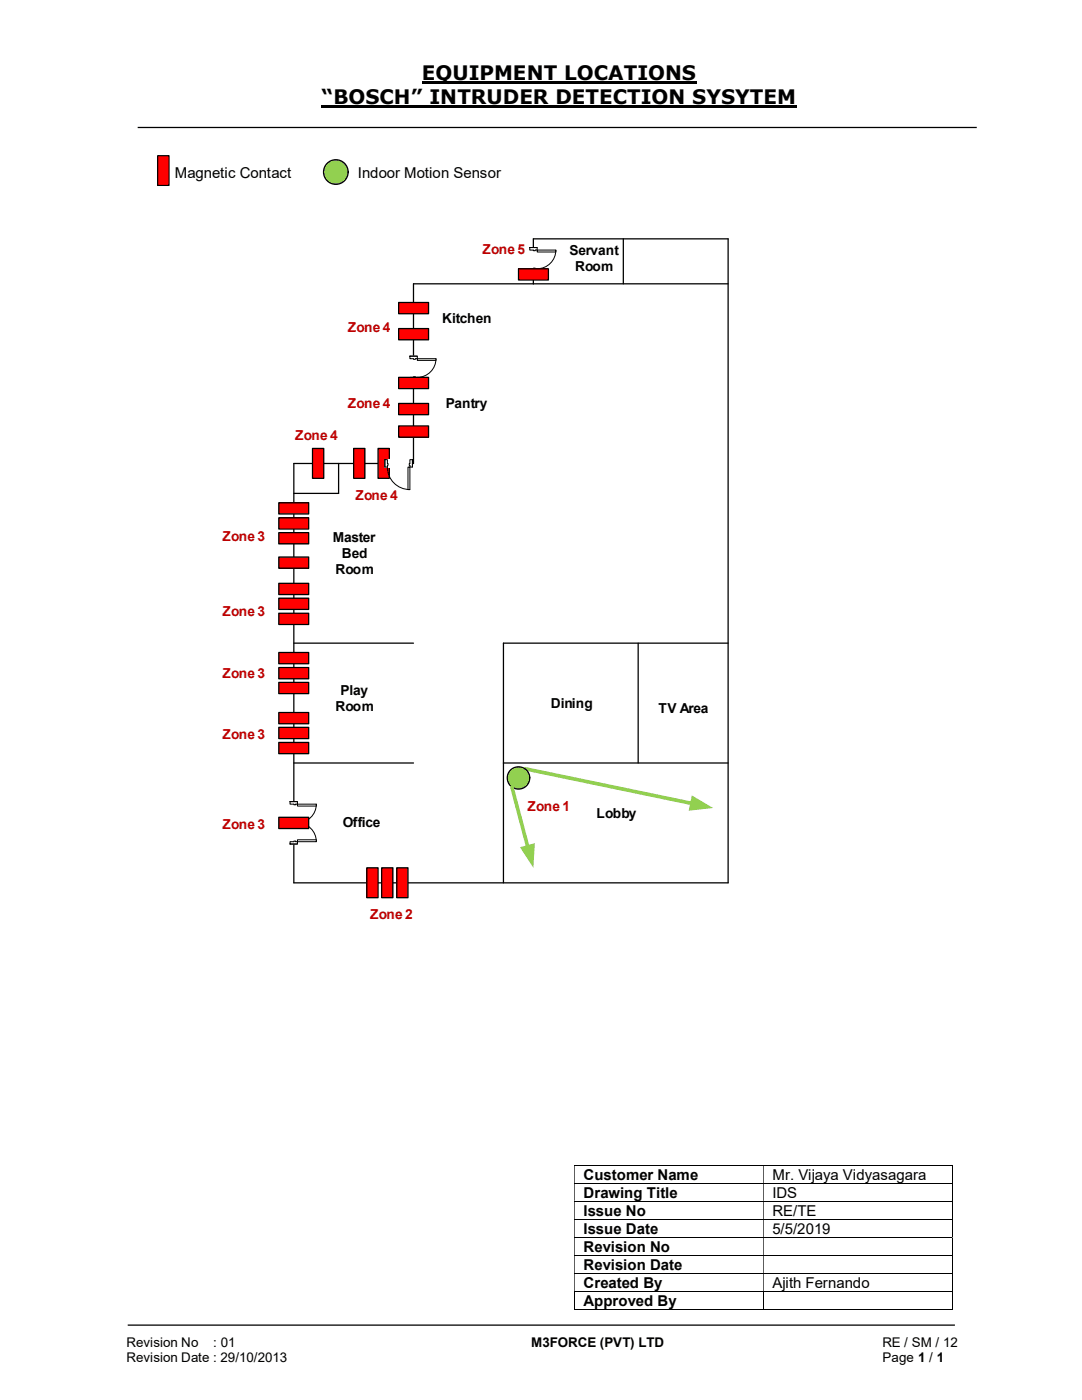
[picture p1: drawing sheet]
<svg xmlns="http://www.w3.org/2000/svg" width="216mm" height="279mm" viewBox="0 0 216 279" stroke-linecap="round" stroke-linejoin="round" font-family="sans-serif">
<path d="M84.2 16.5h54.8M64.2 21.3h94.8" fill="none" stroke="#000" stroke-width=".42"/>
<path d="M27.5 25.4h167.4M25.5 264.5h165" fill="none" stroke="#000" stroke-width=".25"/>
<path d="M31.5 31.1h2.2v5.9h-2.2z" fill-rule="evenodd" fill="#f00"/>
<path d="M31.5 31.1h2.2v5.9h-2.2z" fill="none" stroke="#000" stroke-width=".24"/>
<circle cx="67" cy="34.3" r="2.46" fill="#92d050"/>
<g fill="none" stroke="#000" stroke-width=".25">
<path d="M145.3 47.7h-38.9v8.9h-23.9"/>
<circle cx="67" cy="34.3" r="2.46"/>
</g>
<g fill="none" stroke="#000" stroke-width=".2">
<path d="M114.6 232.6h75.3M114.6 236.2h75.3M114.6 239.7h75.3M190 232.7v3.4M190 236.2v3.4M190 239.8v3.5M114.6 243.4h75.3M114.6 247h75.3M114.6 250.6h75.3M114.6 254.2h75.3M114.6 257.8h75.3M114.7 257.9v3.6"/>
<path d="M152.3 257.9v3.6M190 243.5v3.4M190 247.1v3.4M190 250.7v3.4M190 254.3v3.4M190 257.9v3.6M114.6 261.4h37.7M152.4 261.4h37.5"/>
</g>
<g fill="#000">
<path d="M189.9 232.5h.2v.2h-.2zM114.6 232.7h.1v3.4h-.1zM152.3 232.7h.1v3.4h-.1z" fill-rule="evenodd"/>
<path d="M189.9 236.1h.2v.1h-.2zM114.6 236.2h.1v3.4h-.1zM152.3 236.2h.1v3.4h-.1z" fill-rule="evenodd"/>
<path d="M189.9 239.6h.2v.2h-.2zM114.6 239.8h.1v3.5h-.1zM152.3 239.8h.1v3.5h-.1z" fill-rule="evenodd"/>
<path d="M189.9 243.3h.2v.2h-.2zM114.6 243.5h.1v3.4h-.1zM152.3 243.5h.1v3.4h-.1z" fill-rule="evenodd"/>
<path d="M189.9 246.9h.2v.2h-.2zM114.6 247.1h.1v3.4h-.1zM152.3 247.1h.1v3.4h-.1z" fill-rule="evenodd"/>
<path d="M189.9 250.5h.2v.2h-.2zM114.6 250.7h.1v3.4h-.1zM152.3 250.7h.1v3.4h-.1z" fill-rule="evenodd"/>
<path d="M189.9 254.1h.2v.2h-.2zM114.6 254.3h.1v3.4h-.1zM152.3 254.3h.1v3.4h-.1z" fill-rule="evenodd"/>
</g>
<path d="M189.9 257.7h.2v.2h-.2zM189.9 261.3h.2v.2h-.2z" fill="#000"/>
<path d="M104.7 153.4l33.4 7" fill="none" stroke="#92d050" stroke-width=".72"/>
<path d="M138 158.7l4.3 2.5-4.9 .6z" fill="#92d050"/>
<path d="M124.4 47.7v8.9M145.3 47.7v128.5h-86.7M67.6 92.5v6h-9M58.6 128.4h23.9M127.3 128.4v23.9M145.3 128.4h-44.8v47.8M58.6 152.3h23.9M100.5 152.3h44.8" fill="none" stroke="#000" stroke-width=".25"/>
<path d="M79.2 173.2h2.2v6h-2.2z" fill="#f00"/>
<path d="M79.2 173.2h2.2v6h-2.2z" fill="none" stroke="#000" stroke-width=".25"/>
<path d="M73.2 173.2h2.2v6h-2.2z" fill="#f00"/>
<path d="M73.2 173.2h2.2v6h-2.2z" fill="none" stroke="#000" stroke-width=".25"/>
<path d="M76.2 173.2h2.2v6h-2.2z" fill="#f00"/>
<path d="M76.2 173.2h2.2v6h-2.2z" fill="none" stroke="#000" stroke-width=".25"/>
<circle cx="103.5" cy="155.3" r="2.24" fill="#92d050"/>
<g fill="none" stroke="#000" stroke-width=".25">
<path d="M82.5 56.6v35.9h-23.9v83.7"/>
<circle cx="103.5" cy="155.3" r="2.24"/>
</g>
<path d="M62.4 89.5h2.2v6h-2.2z" fill="#f00"/>
<path d="M62.4 89.5h2.2v6h-2.2z" fill="none" stroke="#000" stroke-width=".25"/>
<path d="M70.6 89.5h2.2v6h-2.2z" fill="#f00"/>
<path d="M106.4 56.6h38.9M70.6 89.5h2.2v6h-2.2z" fill="none" stroke="#000" stroke-width=".25"/>
<path d="M79.5 85h6v2.2h-6z" fill-rule="evenodd" fill="#f00"/>
<path d="M79.5 85h6v2.2h-6z" fill="none" stroke="#000" stroke-width=".25"/>
<path d="M79.5 80.5h6v2.3h-6z" fill-rule="evenodd" fill="#f00"/>
<path d="M79.5 80.5h6v2.3h-6z" fill="none" stroke="#000" stroke-width=".25"/>
<path d="M79.5 65.6h6v2.2h-6z" fill-rule="evenodd" fill="#f00"/>
<path d="M79.5 65.6h6v2.2h-6z" fill="none" stroke="#000" stroke-width=".25"/>
<path d="M79.5 60.4h6v2.2h-6z" fill-rule="evenodd" fill="#f00"/>
<path d="M79.5 60.4h6v2.2h-6z" fill="none" stroke="#000" stroke-width=".25"/>
<path d="M75.4 89.5h2.3v6h-2.3z" fill="#f00"/>
<path d="M75.4 89.5h2.3v6h-2.3z" fill="none" stroke="#000" stroke-width=".25"/>
<path d="M105.6 49.4h1.6v4.7h-1.6z" fill-rule="evenodd" fill="#fff"/>
<path d="M105.6 49.4h1.6v4.7h-1.6z" fill="none" stroke="#fff" stroke-width=".2"/>
<path d="M105.7 49.4h1.5v.5h-1.5zM105.7 53.6v.5h1.5v-.5z" fill-rule="evenodd" fill="#fff"/>
<path d="M106.4 49.9h-.7v-.5h1.5v.5h-.4M106.4 53.6h-.7v.5h1.5v-.5h-.4" fill="none" stroke="#000" stroke-width=".2"/>
<path d="M106.4 49.9h.4v.1h-.4zM106.4 53.5v.1h.4v-.1z" fill-rule="evenodd" fill="#fff"/>
<path d="M105.7 49.4h1.5M105.7 54.1h1.5M106.4 49.9v.1h.4v-.1M106.4 53.6v-.1h.4v.1M110.9 49.9a3.7 3.7 0 0 1-3.7 3.7" fill="none" stroke="#000" stroke-width=".2"/>
<path d="M107.2 49.9h3.7v.4h-3.7z" fill="#fff"/>
<path d="M107.2 49.9h3.7v.4h-3.7z" fill="none" stroke="#000" stroke-width=".2"/>
<path d="M103.5 53.6h5.9v2.3h-5.9z" fill-rule="evenodd" fill="#f00"/>
<path d="M103.5 53.6h5.9v2.3h-5.9z" fill="none" stroke="#000" stroke-width=".25"/>
<path d="M76.8 91.7h5.5v1.6h-5.5z" fill="#fff"/>
<path d="M76.8 91.7h5.5v1.6h-5.5z" fill="none" stroke="#fff" stroke-width=".2"/>
<path d="M81.8 91.7h.5v1.5h-.5zM76.8 91.7v1.5h.5v-1.5z" fill-rule="evenodd" fill="#fff"/>
<path d="M77.3 92.5v-.8h-.5v1.5h.5v-.3M81.8 92.5v-.8h.5v1.5h-.5v-.3" fill="none" stroke="#000" stroke-width=".2"/>
<path d="M81.7 92.5h.1v.4h-.1zM77.3 92.5v.4h.1v-.4z" fill-rule="evenodd" fill="#fff"/>
<path d="M76.8 91.7v1.5M77.3 92.5h.1v.4h-.1M77.3 93.2a4.5 4.5 0 0 0 4.5 4.5M81.8 92.5h-.1v.4h.1M82.3 91.7v1.5" fill="none" stroke="#000" stroke-width=".2"/>
<path d="M81.4 93.2h.4v4.5h-.4z" fill-rule="evenodd" fill="#fff"/>
<path d="M81.4 93.2h.4v4.5h-.4z" fill="none" stroke="#000" stroke-width=".2"/>
<path d="M55.6 111.2h6v2.2h-6z" fill-rule="evenodd" fill="#f00"/>
<path d="M55.6 111.2h6v2.2h-6z" fill="none" stroke="#000" stroke-width=".25"/>
<path d="M55.6 148.2h6v2.2h-6z" fill-rule="evenodd" fill="#f00"/>
<path d="M55.6 148.2h6v2.2h-6z" fill="none" stroke="#000" stroke-width=".25"/>
<path d="M55.6 142.2h6v2.2h-6z" fill-rule="evenodd" fill="#f00"/>
<path d="M55.6 142.2h6v2.2h-6z" fill="none" stroke="#000" stroke-width=".25"/>
<path d="M55.6 145.2h6v2.2h-6z" fill-rule="evenodd" fill="#f00"/>
<path d="M55.6 145.2h6v2.2h-6z" fill="none" stroke="#000" stroke-width=".25"/>
<path d="M55.6 136.2h6v2.2h-6z" fill-rule="evenodd" fill="#f00"/>
<path d="M55.6 136.2h6v2.2h-6z" fill="none" stroke="#000" stroke-width=".25"/>
<path d="M55.6 130.2h6v2.3h-6z" fill-rule="evenodd" fill="#f00"/>
<path d="M55.6 130.2h6v2.3h-6z" fill="none" stroke="#000" stroke-width=".25"/>
<path d="M55.6 133.2h6v2.3h-6z" fill-rule="evenodd" fill="#f00"/>
<path d="M55.6 133.2h6v2.3h-6z" fill="none" stroke="#000" stroke-width=".25"/>
<path d="M55.6 122.4h6v2.2h-6z" fill-rule="evenodd" fill="#f00"/>
<path d="M55.6 122.4h6v2.2h-6z" fill="none" stroke="#000" stroke-width=".25"/>
<path d="M55.6 116.4h6v2.3h-6z" fill-rule="evenodd" fill="#f00"/>
<path d="M55.6 116.4h6v2.3h-6z" fill="none" stroke="#000" stroke-width=".25"/>
<path d="M55.6 119.4h6v2.2h-6z" fill-rule="evenodd" fill="#f00"/>
<path d="M55.6 119.4h6v2.2h-6z" fill="none" stroke="#000" stroke-width=".25"/>
<path d="M55.6 106.3h6v2.2h-6z" fill-rule="evenodd" fill="#f00"/>
<path d="M55.6 106.3h6v2.2h-6z" fill="none" stroke="#000" stroke-width=".25"/>
<path d="M55.6 100.3h6v2.3h-6z" fill-rule="evenodd" fill="#f00"/>
<path d="M55.6 100.3h6v2.3h-6z" fill="none" stroke="#000" stroke-width=".25"/>
<path d="M55.6 103.3h6v2.3h-6z" fill-rule="evenodd" fill="#f00"/>
<path d="M55.6 103.3h6v2.3h-6z" fill="none" stroke="#000" stroke-width=".25"/>
<path d="M57.8 160h1.6v8.4h-1.6z" fill-rule="evenodd" fill="#fff"/>
<path d="M57.8 160h1.6v8.4h-1.6z" fill="none" stroke="#fff" stroke-width=".2"/>
<path d="M57.9 168v.4h1.5v-.4zM57.9 160h1.5v.5h-1.5z" fill-rule="evenodd" fill="#fff"/>
<path d="M58.6 168h-.7v.4h1.5v-.4h-.4M58.6 160.5h-.7v-.5h1.5v.5h-.4" fill="none" stroke="#000" stroke-width=".2"/>
<path d="M58.6 167.9v.1h.4v-.1zM58.6 160.5h.4v.1h-.4z" fill-rule="evenodd" fill="#fff"/>
<path d="M57.9 160h1.5M57.9 168.4h1.5M58.6 168v-.1h.4v.1M58.6 160.5v.1h.4v-.1M63.1 160.5a3.7 3.7 0 0 1-3.7 3.7 3.8 3.8 0 0 1 3.7 3.8" fill="none" stroke="#000" stroke-width=".2"/>
<path d="M59.4 160.5h3.7v.4h-3.7z" fill="#fff"/>
<path d="M59.4 160.5h3.7v.4h-3.7z" fill="none" stroke="#000" stroke-width=".2"/>
<path d="M59.4 167.6h3.7v.4h-3.7z" fill="#fff"/>
<path d="M59.4 167.6h3.7v.4h-3.7z" fill="none" stroke="#000" stroke-width=".2"/>
<path d="M55.6 163.1h6v2.3h-6z" fill-rule="evenodd" fill="#f00"/>
<path d="M55.6 163.1h6v2.3h-6z" fill="none" stroke="#000" stroke-width=".25"/>
<path d="M81.7 71.1h1.6v4.7h-1.6z" fill-rule="evenodd" fill="#fff"/>
<path d="M81.7 71.1h1.6v4.7h-1.6z" fill="none" stroke="#fff" stroke-width=".2"/>
<path d="M81.8 71.1h1.5v.5h-1.5zM81.8 75.3v.5h1.5v-.5z" fill-rule="evenodd" fill="#fff"/>
<path d="M82.5 71.6h-.7v-.5h1.5v.5h-.4M82.5 75.3h-.7v.5h1.5v-.5h-.4" fill="none" stroke="#000" stroke-width=".2"/>
<path d="M82.5 71.6h.4v.1h-.4zM82.5 75.2v.1h.4v-.1z" fill-rule="evenodd" fill="#fff"/>
<path d="M81.8 71.1h1.5M81.8 75.8h1.5M82.5 71.6v.1h.4v-.1M82.5 75.3v-.1h.4v.1M87 71.6a3.7 3.7 0 0 1-3.7 3.7" fill="none" stroke="#000" stroke-width=".2"/>
<path d="M83.3 71.6h3.7v.3h-3.7z" fill="#fff"/>
<path d="M83.3 71.6h3.7v.3h-3.7z" fill="none" stroke="#000" stroke-width=".2"/>
<path d="M79.5 75.3h6v2.3h-6z" fill-rule="evenodd" fill="#f00"/>
<path d="M79.5 75.3h6v2.3h-6z" fill="none" stroke="#000" stroke-width=".25"/>
<path d="M102.2 157.1l3.1 12" fill="none" stroke="#92d050" stroke-width=".72"/>
<path d="M103.8 169.1l2.9-.8-.3 4.9z" fill="#92d050"/>
<g font-size="4">
<text x="84.2" y="16">EQUIPMENT LOCATIONS</text>
<text x="64.2" y="20.8">“BOSCH” INTRUDER DETECTION SYSYTEM</text>
</g>
<g font-size="3">
<text x="34.9" y="35.5">Magnetic Contact</text>
<text x="71.4" y="35.5">Indoor Motion Sensor</text>
<text x="116.5" y="235.5">Customer Name</text>
<text x="116.5" y="239">Drawing Title</text>
<text x="154.1" y="235.5">Mr. Vijaya Vidyasagara</text>
<text x="154.1" y="239">IDS</text>
<text x="116.5" y="242.7">Issue No</text>
<text x="154.1" y="242.7">RE/TE</text>
<text x="116.5" y="246.3">Issue Date</text>
<text x="116.5" y="249.8">Revision No</text>
<text x="154.1" y="246.3">5/5/2019</text>
<text x="116.5" y="253.4">Revision Date</text>
<text x="116.5" y="257">Created By</text>
<text x="154.1" y="257">Ajith Fernando</text>
<text x="116.5" y="260.7">Approved By</text>
</g>
<g font-size="2.7" fill="#c00000">
<text x="96.3" y="50.7">Zone 5</text>
<text x="69.4" y="66.2">Zone 4</text>
<text x="69.4" y="81.4">Zone 4</text>
<text x="58.9" y="87.8">Zone 4</text>
<text x="70.9" y="99.7">Zone 4</text>
<text x="44.4" y="108">Zone 3</text>
<text x="44.4" y="123">Zone 3</text>
<text x="44.4" y="135.3">Zone 3</text>
<text x="44.4" y="147.5">Zone 3</text>
<text x="105.3" y="161.8">Zone 1</text>
<text x="44.4" y="165.5">Zone 3</text>
<text x="73.9" y="183.4">Zone 2</text>
</g>
<g font-size="2.7">
<text x="113.6" y="51">Servant</text>
<text x="114.8" y="54.1">Room</text>
<text x="88.2" y="64.5">Kitchen</text>
<text x="89" y="81.4">Pantry</text>
<text x="66.4" y="108.2">Master</text>
<text x="68.2" y="111.3">Bed</text>
<text x="66.9" y="114.5">Room</text>
<text x="66.9" y="141.8">Room</text>
<text x="67.9" y="138.6">Play</text>
<text x="109.9" y="141.2">Dining</text>
<text x="131.4" y="142.2">TV Area</text>
<text x="68.4" y="165.1">Office</text>
<text x="119" y="163.2">Lobby</text>
<text x="25.2" y="268.8">Revision No</text>
<text x="42.6" y="268.8">: 01</text>
<text x="106" y="268.8">M3FORCE (PVT) LTD</text>
<text x="176.1" y="268.8">RE / SM / 12</text>
<text x="25.2" y="271.8">Revision Date : 29/10/2013</text>
<text x="176.1" y="271.8">Page 1 / 1</text>
</g>
</svg>
